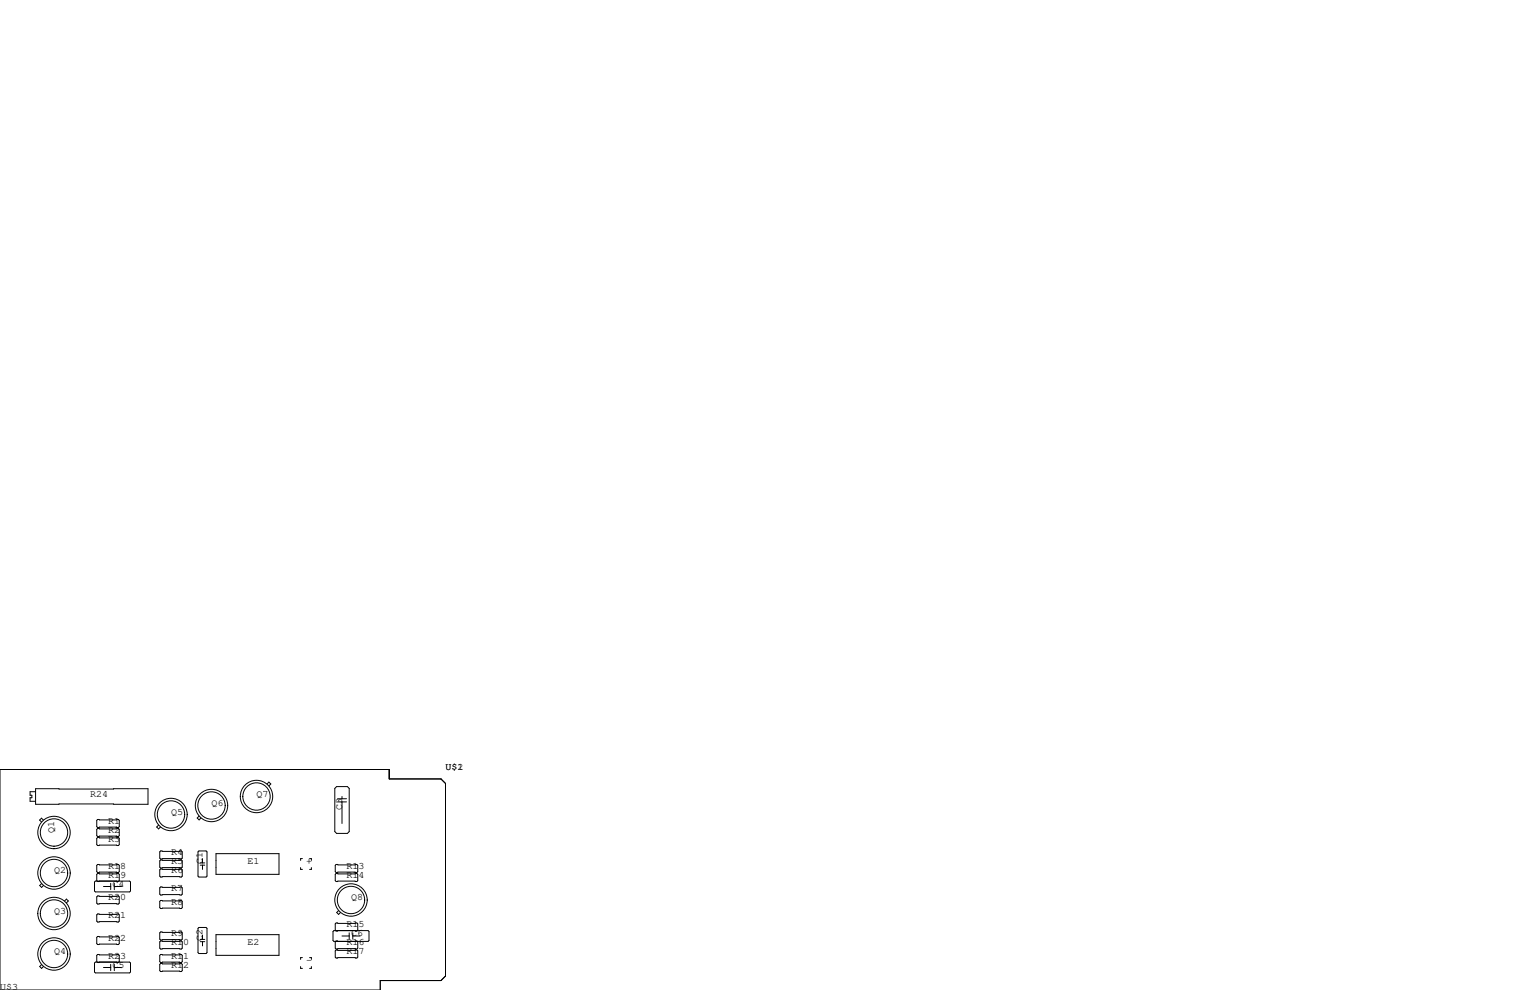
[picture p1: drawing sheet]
<svg xmlns="http://www.w3.org/2000/svg" width="432mm" height="279mm" viewBox="0 0 432 279" stroke-linecap="round" stroke-linejoin="round" font-family="sans-serif">
<g fill="none" stroke="#000" stroke-width=".28">
<path d="M0 217.2h109.9v2.6h14.6l1.2 1.3v54.4l-1.2 1.2h-17.2v2.7h-107.3zM9.9 223.4h-1.4v1h.5v.7h-.5v1h1.4M10 222.6h31.8v4.4h-31.8zM12.2 231.4l-.5-.5-.5 .5 .5 .6M27.6 231.3h5.8l.3 .2v1.8l-.3 .3h-5.8l-.3-.3v-1.8zM27.6 233.8h5.8l.3 .3v1.7l-.3 .3h-5.8l-.3-.3v-1.7zM27.6 236.3h5.8l.3 .3v1.8l-.3 .2h-5.8l-.3-.2v-1.8zM44.8 232.9l-.6 .5 .6 .5 .5-.5M56.2 230.3l-.5 .6 .5 .5 .5-.5M75.4 221.3l.5-.6 .5 .6-.5 .5M94.5 222.5l.5-.5h3l.6 .5v12.2l-.6 .5h-3l-.5-.5zM95.3 225.4h2.5"/>
<path d="M95.3 226.3h2.5M96.5 224.8v.6M96.5 226.3v6.1M11.7 249.4l-.5 .5 .5 .5 .6-.5M18.2 254.3l.5-.6 .6 .6-.6 .5M26.9 248.7h9.7l.2 .2v2.6l-.2 .2h-9.7l-.2-.2v-2.6zM27.6 244h5.8l.3 .2v1.8l-.3 .3h-5.8l-.3-.3v-1.8zM27.6 252.9h5.8l.3 .2v1.8l-.3 .2h-5.8l-.3-.2v-1.8zM27.6 257.9h5.8l.3 .3v1.8l-.3 .2h-5.8l-.3-.2v-1.8zM28.1 248.7l-.5 .1-.3-.3v-1.7l.3-.3h5.8l.3 .3v1.7l-.3 .3-.5-.1M29.2 250.2h2M31.2 249.3v1.8"/>
<path d="M32.3 250.2h2M32.3 249.3v1.8M45.1 245.5l.2-.3h5.9l.2 .3v1.8l-.2 .2h-5.9l-.2-.2zM45.1 250.6l.2-.3h5.9l.2 .3v1.7l-.2 .3h-5.9l-.2-.3zM45.1 254.4l.2-.3h5.9l.2 .3v1.8l-.2 .2h-5.9l-.2-.2zM45.3 240.2h5.9l.2 .2v1.8l-.2 .2h-5.9l-.2-.2v-1.8zM45.3 242.7h5.9l.2 .3v1.7l-.2 .3h-5.9l-.2-.3v-1.7zM56.1 240.2h2.1l.2 .2v6.9l-.2 .2h-2.1l-.2-.2v-6.9zM56.5 243.5h1.3M56.5 244.2h1.3M57.2 242.3v1.2M57.2 244.2v1.2"/>
<path d="M61 240.9h17.7v5.9h-17.7zM84.8 244.9v.5h.5M85.3 242.3h-.5v.5M87.4 242.3h.5v.5M87.9 244.9v.5h-.5M94.6 246.8l.3-.3h5.8l.3 .3v1.7l-.3 .3h-5.8l-.3-.3zM94.9 244h5.8l.3 .2v1.8l-.3 .3h-5.8l-.3-.3v-1.8zM95.6 257l-.6 .5 .6 .6 .5-.6M11.7 272.2l-.5 .6 .5 .5 .6-.5M26.9 271.5h9.7l.2 .3v2.5l-.2 .3h-9.7l-.2-.3v-2.5zM27.6 264.3h5.8l.3 .2v1.8l-.3 .3h-5.8l-.3-.3v-1.8zM28.1 271.5l-.5 .2-.3-.3v-1.8l.3-.2h5.8l.3 .2v1.8l-.3 .3-.5-.2"/>
<path d="M29.2 273h2M31.2 272.2v1.7M32.3 272.2v1.7M32.3 273h2M45.1 263.3l.2-.3h5.9l.2 .3v1.7l-.2 .3h-5.9l-.2-.3zM45.1 265.8l.2-.2h5.9l.2 .2v1.8l-.2 .2h-5.9l-.2-.2zM45.1 269.6l.2-.2h5.9l.2 .2v1.8l-.2 .3h-5.9l-.2-.3zM45.1 272.2l.2-.3h5.9l.2 .3v1.7l-.2 .3h-5.9l-.2-.3zM55.9 262l.2-.3h2.1l.2 .3v6.9l-.2 .2h-2.1l-.2-.2zM56.5 265.1h1.3M56.5 265.8h1.3M57.2 263.9v1.2"/>
<path d="M57.2 265.8v1.2M61 263.8h17.7v5.8h-17.7zM84.8 272.8v.5h.5M85.3 270.3h-.5v.5M87.4 270.3h.5v.5M87.9 272.8v.5h-.5M94 262.9l.2-.3h9.7l.2 .3v2.5l-.2 .3h-9.7l-.2-.3zM94.6 268.4l.3-.3h5.8l.3 .3v1.7l-.3 .3h-5.8l-.3-.3zM95.4 265.7l-.5-.1-.3 .2v1.8l.3 .2h5.8l.3-.2v-1.8l-.3-.2-.5 .1M95.4 262.6l-.5 .2-.3-.3v-1.8l.3-.2h5.8l.3 .2v1.8l-.3 .3-.5-.2M96.5 264.2h2.1M98.6 263.3v1.7"/>
<path d="M99.6 264.2h2M99.6 263.3v1.7"/>
<circle cx="15.2" cy="234.9" r="4.6"/>
<circle cx="15.2" cy="234.9" r="3.9"/>
<circle cx="48.3" cy="229.9" r="3.9"/>
<circle cx="48.3" cy="229.9" r="4.6"/>
<circle cx="59.7" cy="227.3" r="3.9"/>
<circle cx="59.7" cy="227.3" r="4.6"/>
<circle cx="72.4" cy="224.8" r="4.6"/>
<circle cx="72.4" cy="224.8" r="3.9"/>
<circle cx="15.2" cy="246.4" r="4.6"/>
<circle cx="15.2" cy="246.4" r="3.9"/>
<circle cx="15.2" cy="257.8" r="3.9"/>
<circle cx="15.2" cy="257.8" r="4.6"/>
<circle cx="99.1" cy="254" r="4.6"/>
<circle cx="99.1" cy="254" r="3.9"/>
<circle cx="15.2" cy="269.2" r="4.6"/>
<circle cx="15.2" cy="269.2" r="3.9"/>
</g>
<g font-size="2.8">
<text x="125.7" y="217.2">U$1</text>
<text x="129.1" y="217.2">2</text>
<text x="25.4" y="224.8">R24</text>
<text x="59.7" y="227.3">Q6</text>
<text x="72.4" y="224.8">Q7</text>
<text x="30.5" y="232.4">R1</text>
<text x="48.3" y="229.9">Q5</text>
<text x="96.5" y="228.6" transform="rotate(-90 96.5 228.6)">C3</text>
<text x="15.2" y="234.9" transform="rotate(-90 15.2 234.9)">Q1</text>
<text x="30.5" y="234.9">R2</text>
<text x="30.5" y="237.5">R3</text>
<text x="30.5" y="245.1">R18</text>
<text x="48.3" y="241.3">R4</text>
<text x="48.3" y="243.8">R5</text>
<text x="57.1" y="243.8" transform="rotate(-90 57.1 243.8)">C1</text>
<text x="69.8" y="243.8">E1</text>
<text x="86.4" y="243.8">+</text>
<text x="97.8" y="245.1">R13</text>
<text x="15.2" y="246.4">Q2</text>
<text x="30.5" y="247.6">R19</text>
<text x="31.7" y="250.2">C4</text>
<text x="48.3" y="246.4">R6</text>
<text x="48.3" y="251.5">R7</text>
<text x="97.8" y="247.6">R14</text>
<text x="15.2" y="257.8">Q3</text>
<text x="30.5" y="254">R20</text>
<text x="48.3" y="255.3">R8</text>
<text x="99.1" y="254">Q8</text>
<text x="30.5" y="259.1">R21</text>
<text x="97.8" y="261.6">R15</text>
<text x="15.2" y="269.2">Q4</text>
<text x="30.5" y="265.4">R22</text>
<text x="48.3" y="264.2">R9</text>
<text x="48.3" y="266.7">R10</text>
<text x="57.1" y="265.4" transform="rotate(-90 57.1 265.4)">C2</text>
<text x="69.8" y="266.7">E2</text>
<text x="97.8" y="266.7">R16</text>
<text x="97.8" y="269.2">R17</text>
<text x="99.1" y="264.2">C6</text>
<text x="30.5" y="270.5">R23</text>
<text x="31.7" y="273">C5</text>
<text x="48.3" y="273">R12</text>
<text x="48.3" y="270.5">R11</text>
<text x="86.4" y="271.8">-</text>
<text x="0" y="279.4">U$3</text>
</g>
</svg>
